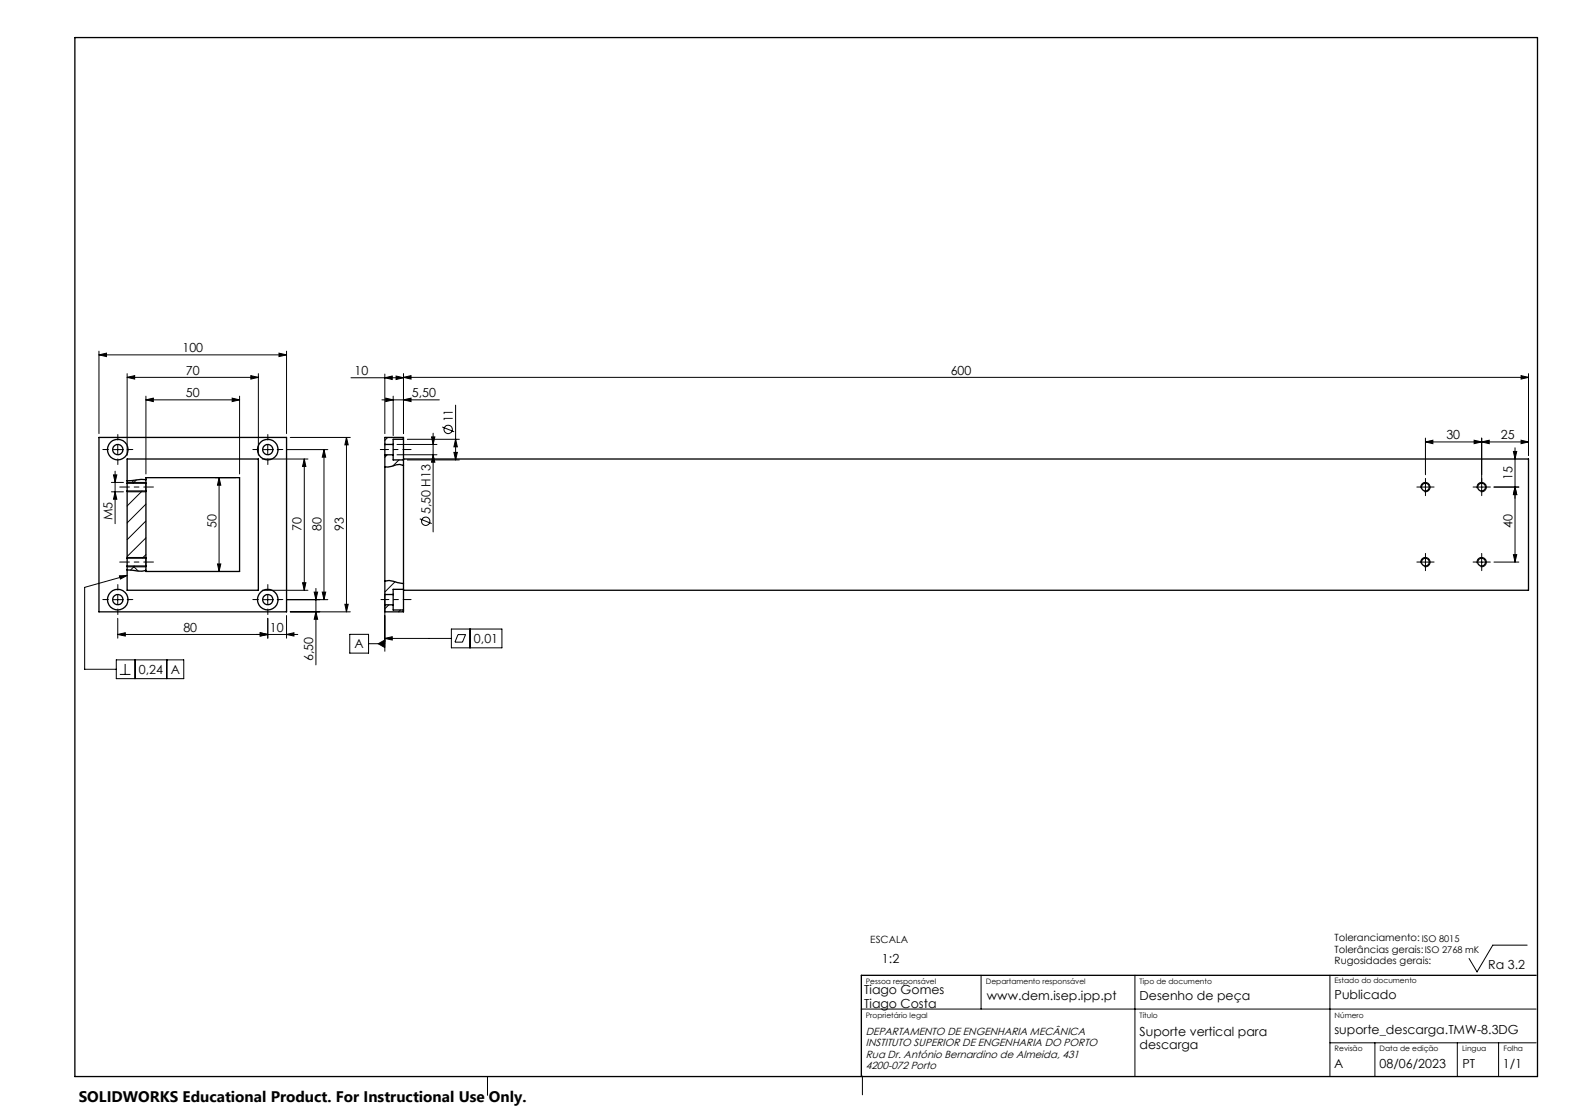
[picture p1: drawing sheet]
<svg xmlns="http://www.w3.org/2000/svg" width="420mm" height="297mm" viewBox="0 0 420 297" stroke-linecap="round" stroke-linejoin="round" font-family="sans-serif">
<g fill="none" stroke="#000" stroke-width=".35">
<path d="M20 10h390v277h-390zM26.4 116.6h50v46.5h-50zM102.6 118.5v2.7M102.6 118.5h2.2M104.8 118.5v2.7M107.6 117.1v5.5M107.6 117.1v-.5h-5v1.9M107.6 117.1h-2.8v1.4M33.9 128.8v2.1M33.9 128.8v-6.4h35v35h-35v-6.5M33.9 130.9v17.9M33.9 130.9h5"/>
<path d="M33.9 128.8h5M38.9 127.9l-1.3-.1-3.7 .4M38.9 128.8v2.1M38.9 128.8v-1.5h25v25.1h-25v-1.5M38.9 130.9v17.9M102.6 121.2v37.3M102.6 121.2h2.2M104.8 121.2v1.4h2.8M107.6 124.1l-1-.3-3.2 .7h-.8M107.6 122.6v34.5M107.6 122.4h300v35h-300M33.9 151.9l4 .4 1-.2"/>
<path d="M33.9 148.8v2.1M33.9 148.8h5M33.9 150.9h5M38.9 148.8v2.1M102.6 154.9l1.2-.1 3.8 .8M102.6 158.5v2.8M102.6 158.5h2.2M104.8 158.5v2.8M107.6 157.1v5.5M107.6 157.1h-2.8v1.4M102.6 161.3v1.8h5v-.5M102.6 161.3h2.2"/>
<path d="M104.8 161.3v1.3h2.8M409.6 260h-179.9v27"/>
<circle cx="31.4" cy="119.9" r="2.75"/>
<circle cx="31.4" cy="119.9" r="1.36"/>
<circle cx="71.4" cy="119.9" r="2.75"/>
<circle cx="71.4" cy="119.9" r="1.37"/>
<circle cx="380.1" cy="129.9" r="1.05"/>
<circle cx="395.1" cy="129.9" r="1.05"/>
<circle cx="31.4" cy="159.9" r="2.75"/>
<circle cx="31.4" cy="159.9" r="1.36"/>
<circle cx="71.4" cy="159.9" r="2.75"/>
<circle cx="71.4" cy="159.9" r="1.37"/>
<circle cx="380.1" cy="149.9" r="1.05"/>
<circle cx="395.1" cy="149.9" r="1.05"/>
</g>
<g fill="none" stroke="#000" stroke-width=".27">
<path d="M26.4 94.6l2-.4v.9zM26.4 93.6v22M26.4 94.6h50M33.9 99.6v21.8M68.9 99.6v21.8M74.4 94.2l2 .4-2 .5zM76.4 93.6v22M102.6 99.7v15.9M107.6 99.6v16M407.6 99.6v21.8M30.2 119.9h2.5M31.4 118.6v2.5"/>
<path d="M33.9 100.6l2-.4v.9zM33.9 100.6h35M38.9 106.6l2-.5v1zM38.9 105.6v20.8M38.9 106.6h25M61.9 106.1l2 .5-2 .5zM63.9 105.6v20.8M66.9 100.2l2 .4-2 .5zM70.2 119.9h2.4M71.4 118.6v2.5M76.4 119.9h11M77.4 116.6h16"/>
<path d="M86.4 119.9l.5 2h-1zM86.4 119.9v40M92.4 116.6l.5 2h-.9zM92.4 116.6v46.5M93.6 100.7h14M101.8 106.6h15.4M102.6 100.7l2-.4v.9zM102.9 106.1l1.9 .5-1.9 .5zM103.4 116.6l-.8 .8M104.8 105.6v10.5M105.6 100.3l2 .4-2 .5zM105.9 118.5h10.6"/>
<path d="M107.6 116.9l-.2 .2M107.6 100.6l2-.4v.9zM107.6 106.6l2-.5v1zM107.6 100.6h300M108.6 117.1h13.9M115.1 116.5h.9l-.5 2zM115.5 115.5v26.3M117.9 113.8l3.2 1.3M121.5 117.1l.5 2h-1zM121.5 108v14.6M380.1 117.8l2-.4v.9zM380.1 116.8v9.8"/>
<path d="M380.1 117.8h27.5M393.1 117.4l2 .4-2 .5zM395.1 116.8v14.3M395.1 117.8l2-.4v.9zM404 119.4v30.5M405.6 100.2l2 .4-2 .5zM405.6 117.4l2 .4-2 .5zM29.7 128.6h3.2M29.7 131.1h3.2M30.3 126.6h.9l-.5 2zM30.7 125.6v14M30.7 131.1l.5 2h-.9z"/>
<path d="M33.9 128.6h5v2.5h-5M35.2 128.1l.5 .6M36.3 128l-.8 .8M37.9 130.9l-4 4M38.9 134.4l-5 5M38.9 138.9l-5 5M57.4 127.3h5.5M58.4 127.3l.5 2.1h-.9zM58.4 127.3v25.1M69.9 122.4h12.2M81.1 122.4l.5 2h-.9zM81.1 122.4v35"/>
<path d="M103.3 121.2l-.7 .7M105.9 121.2h10.6M106.4 122.6l-1.6 1.6M108.6 122.6h13.9M111.9 138.3l3.2 1.3M115.5 121.2l.5 2h-.9zM121 120.6h1l-.5 2zM378.8 129.9h2.6M378.9 130.2a1.25 1.25 0 0 1 1.1-1.6 1.25 1.25 0 0 1 1.3 1.4 1.25 1.25 0 0 1-1.5 1.1M380.1 128.6v2.5M393.8 129.9h2.5M393.9 130.2a1.24 1.24 0 0 1 1.1-1.6 1.24 1.24 0 0 1 1.4 1.4 1.24 1.24 0 0 1-1.6 1.1"/>
<path d="M403.6 120.4h.9l-.5 2zM404 129.9l.5 2h-.9zM405 129.9h-6.6M30.2 159.9h2.5M31.4 158.6v2.5M31.9 153.5l2-.1-1.8 1zM33.9 153.4l-11.3 3.2v21.8h8.4M33.9 148.6h5v2.5h-5M35.5 150.9l1.4 1.4M35.9 150.9l-1.1 1.1M38.9 143.4l-5 5M38.9 147.9l-.9 .9"/>
<path d="M57.4 152.4h5.5M58 150.4h.9l-.5 2zM69.9 157.4h12.2M70.2 159.9h2.4M71.4 158.6v2.5M76.4 159.9h11M80.7 155.4h.9l-.5 2zM83.8 157.9h.9l-.5 2zM84.2 156.9v20.4M85.9 157.9h1l-.5 2zM102.6 158.5v15.1M105.3 155.1l-2.7 2.7"/>
<path d="M378.8 149.9h2.6M378.9 150.2a1.24 1.24 0 0 1 1.1-1.6 1.24 1.24 0 0 1 1.3 1.3 1.24 1.24 0 0 1-1.5 1.2M380.1 148.6v2.5M393.8 149.9h2.5M393.9 150.2a1.23 1.23 0 0 1 1.1-1.6 1.23 1.23 0 0 1 1.3 1.4 1.23 1.23 0 0 1-1.5 1.1M395.1 148.6v2.5M398.4 149.9h6.6M403.6 147.9h.9l-.5 2zM31 175.9h18v5h-18zM31.4 169.2l2-.5v.9zM31.4 164.8v5.3M32 179.8h2.8"/>
<path d="M33.4 177v2.8M36 175.9v5M44.5 175.9v5M69.4 168.7l2 .5-2 .4zM71.4 164.8v5.3M76.4 169.2l2-.5v.9zM76.4 164.1v6M77.4 163.1h16M79.4 169.2h-48M84.2 163.1l.5 2h-.9zM92 161.1h.9l-.5 2zM93.3 169.1h5v5h-5z"/>
<path d="M98.3 171.6h4.3M100.9 171.6l1.7-1v2zM102.6 170.2l2-.4v.8zM102.6 170.2h17.8M103.7 161.3l-1.1 1M106.8 162.6l-.5 .5M120.4 167.7h13.4v5h-13.4zM122.1 169.2h2l-.8 2h-2zM125.3 167.7v5M407.2 252h-9.1l-4.2 7.1-2.1-3.6M229.6 269h180M261.6 260v9"/>
<path d="M302.6 260v27M354.6 260v27M354.6 278h55M366.6 278v9M388.6 278v9M399.6 278v9M130 287v5M230 286.9v5"/>
<circle cx="119.5" cy="114.5" r="1.12"/>
<circle cx="113.5" cy="139" r="1.12"/>
</g>
<g fill="none" stroke="#000" stroke-width=".27" stroke-dasharray="15.2 1.3 1.3 1.3">
<path d="M28.9 119.8h-1.5M31.4 117.3v-1.5M33.9 119.8h1.5M68.9 119.8h-1.5M71.4 117.3v-1.5M73.9 119.8h1.5M31.4 122.3v1.5M71.4 122.3v1.5M378.9 129.8h-1.1M380.1 128.6v-1.1M380.1 131.1v1M381.4 129.8h1"/>
<path d="M393.9 129.8h-1.1M395.1 128.6v-1.1M395.1 131.1v1M396.4 129.8h1M28.9 159.8h-1.5M31.4 157.3v-1.5M33.9 159.8h1.5M68.9 159.8h-1.5M71.4 157.3v-1.5M73.9 159.8h1.5M378.9 149.8h-1.1M380.1 148.6v-1.1"/>
<path d="M380.1 151.1v1M381.4 149.8h1M393.9 149.8h-1.1M395.1 148.6v-1.1M395.1 151.1v1M396.4 149.8h1M31.4 162.3v1.5M71.4 162.3v1.5"/>
</g>
<path d="M101.4 119.8h8.2" fill="none" stroke="#000" stroke-width=".27" stroke-dasharray="15.2 1.3 1.3 1.3" stroke-dashoffset="13"/>
<path d="M101.6 159.8h8" fill="none" stroke="#000" stroke-width=".27" stroke-dasharray="15.2 1.3 1.3 1.3" stroke-dashoffset="13.1"/>
<path d="M31.9 129.8h9M31.9 149.8h9" fill="none" stroke="#000" stroke-width=".27" stroke-dasharray="15.2 1.3 1.3 1.3" stroke-dashoffset="12.6"/>
<g fill="#000">
<path d="M31.9 153.5l2-.1-1.8 1z"/>
<path d="M74.4 94.2l2 .4-2 .5zM26.4 94.6l2-.4v.9zM66.9 100.2l2 .4-2 .5zM33.9 100.6l2-.4v.9zM61.9 106.1l2 .5-2 .5zM38.9 106.6l2-.5v1zM76.4 169.2l2-.5v.9zM69.4 168.7l2 .5-2 .4z"/>
<path d="M102.6 100.7l2-.4v.9zM105.6 100.3l2 .4-2 .5zM380.1 117.8l2-.4v.9zM393.1 117.4l2 .4-2 .5z"/>
<path d="M121.5 117.1l.5 2h-1zM121 120.6h1l-.5 2zM115.1 116.5h.9l-.5 2zM115.5 121.2l.5 2h-.9zM403.6 120.4h.9l-.5 2zM404 129.9l.5 2h-.9z"/>
<path d="M405.6 100.2l2 .4-2 .5zM107.6 100.6l2-.4v.9zM107.6 106.6l2-.5v1zM102.9 106.1l1.9 .5-1.9 .5zM405.6 117.4l2 .4-2 .5zM395.1 117.8l2-.4v.9z"/>
<path d="M403.6 147.9h.9l-.5 2zM404 129.9l.5 2h-.9z"/>
<path d="M31.4 169.2l2-.5v.9zM69.4 168.7l2 .5-2 .4z"/>
<path d="M92 161.1h.9l-.5 2zM92.4 116.6l.5 2h-.9zM30.7 131.1l.5 2h-.9zM30.3 126.6h.9l-.5 2zM58 150.4h.9l-.5 2zM58.4 127.3l.5 2.1h-.9zM84.2 163.1l.5 2h-.9zM83.8 157.9h.9l-.5 2zM86.4 119.9l.5 2h-1zM85.9 157.9h1l-.5 2zM80.7 155.4h.9l-.5 2zM81.1 122.4l.5 2h-.9z"/>
<path d="M102.6 170.2l2-.4v.8zM100.9 171.6l1.7 1v-2z"/>
</g>
<text font-size="4.1" x="21" y="293.7">SOLIDWORKS Educational Product. For Instructional Use Only.</text>
<g font-size="3.3">
<text x="48.6" y="93.9">100</text>
<text x="49.6" y="99.9">70</text>
<text x="94.5" y="100">10</text>
<text x="253.5" y="99.9">600</text>
<text x="49.6" y="105.9">50</text>
<text x="109.8" y="105.9">5,50</text>
<text x="120.8" y="112.6" transform="rotate(-90 120.8 112.6)">11</text>
<text x="385.7" y="117.1">30</text>
<text x="400.3" y="117.1">25</text>
<text x="403.3" y="127.9" transform="rotate(-90 403.3 127.9)">15</text>
<text x="114.8" y="137.1" transform="rotate(-90 114.8 137.1)">5,50 H13</text>
<text x="30" y="138.7" transform="rotate(-90 30 138.7)">M5</text>
<text x="57.7" y="140.8" transform="rotate(-90 57.7 140.8)">50</text>
<text x="80.4" y="141.5" transform="rotate(-90 80.4 141.5)">70</text>
<text x="85.7" y="141.5" transform="rotate(-90 85.7 141.5)">80</text>
<text x="91.7" y="141.5" transform="rotate(-90 91.7 141.5)">93</text>
<text x="403.3" y="140.7" transform="rotate(-90 403.3 140.7)">40</text>
<text x="48.9" y="168.4">80</text>
<text x="72" y="168.4">10</text>
<text x="94.6" y="172.9">A</text>
<text x="126.4" y="171.4">0,01</text>
<text x="37" y="179.7">0,24</text>
<text x="45.5" y="179.7">A</text>
<text x="83.5" y="176.3" transform="rotate(-90 83.5 176.3)">6,50</text>
<text x="235.2" y="256.7">1:2</text>
<text x="396.9" y="258.4">Ra 3.2</text>
<text x="230.5" y="265.1">Tiago Gomes</text>
<text x="230.5" y="268.6">Tiago Costa</text>
<text x="263.2" y="266.5">www.dem.isep.ipp.pt</text>
<text x="303.9" y="266.5">Desenho de peça</text>
<text x="355.9" y="266.5">Publicado</text>
<text x="355.8" y="275.7">suporte_descarga.TMW-8.3DG</text>
<text x="303.9" y="276.1">Suporte vertical para</text>
<text x="303.9" y="279.6">descarga</text>
<text x="355.8" y="284.7">A</text>
<text x="367.9" y="284.7">08/06/2023</text>
<text x="390" y="284.7">PT</text>
<text x="400.8" y="284.7">1/1</text>
</g>
<g font-size="2.8">
<text x="230.9" y="276">DEPARTAMENTO DE ENGENHARIA MECÂNICA</text>
<text x="230.9" y="282">Rua Dr. António Bernardino de Almeida, 431</text>
<text x="230.9" y="279">INSTITUTO SUPERIOR DE ENGENHARIA DO PORTO</text>
<text x="230.9" y="285">4200-072 Porto</text>
</g>
<g font-size="2.7">
<text x="232.1" y="251.4">ESCALA</text>
<text x="355.9" y="250.8">Toleranciamento: ISO 8015</text>
<text x="355.9" y="254">Tolerâncias gerais:ISO 2768 mK</text>
<text x="355.9" y="257.1">Rugosidades gerais:</text>
</g>
<g font-size="2">
<text x="230.9" y="262.3">Pessoa responsável</text>
<text x="262.9" y="262.3">Departamento responsável</text>
<text x="303.9" y="262.3">Tipo de documento</text>
<text x="355.9" y="262.1">Estado do documento</text>
<text x="230.9" y="271.3">Proprietário legal</text>
<text x="303.9" y="271.3">Título</text>
<text x="355.9" y="271.3">Número</text>
<text x="355.9" y="280.3">Revisão</text>
<text x="367.9" y="280.3">Data de edição</text>
<text x="389.9" y="280.3">Lingua</text>
<text x="400.9" y="280.3">Folha</text>
</g>
</svg>
